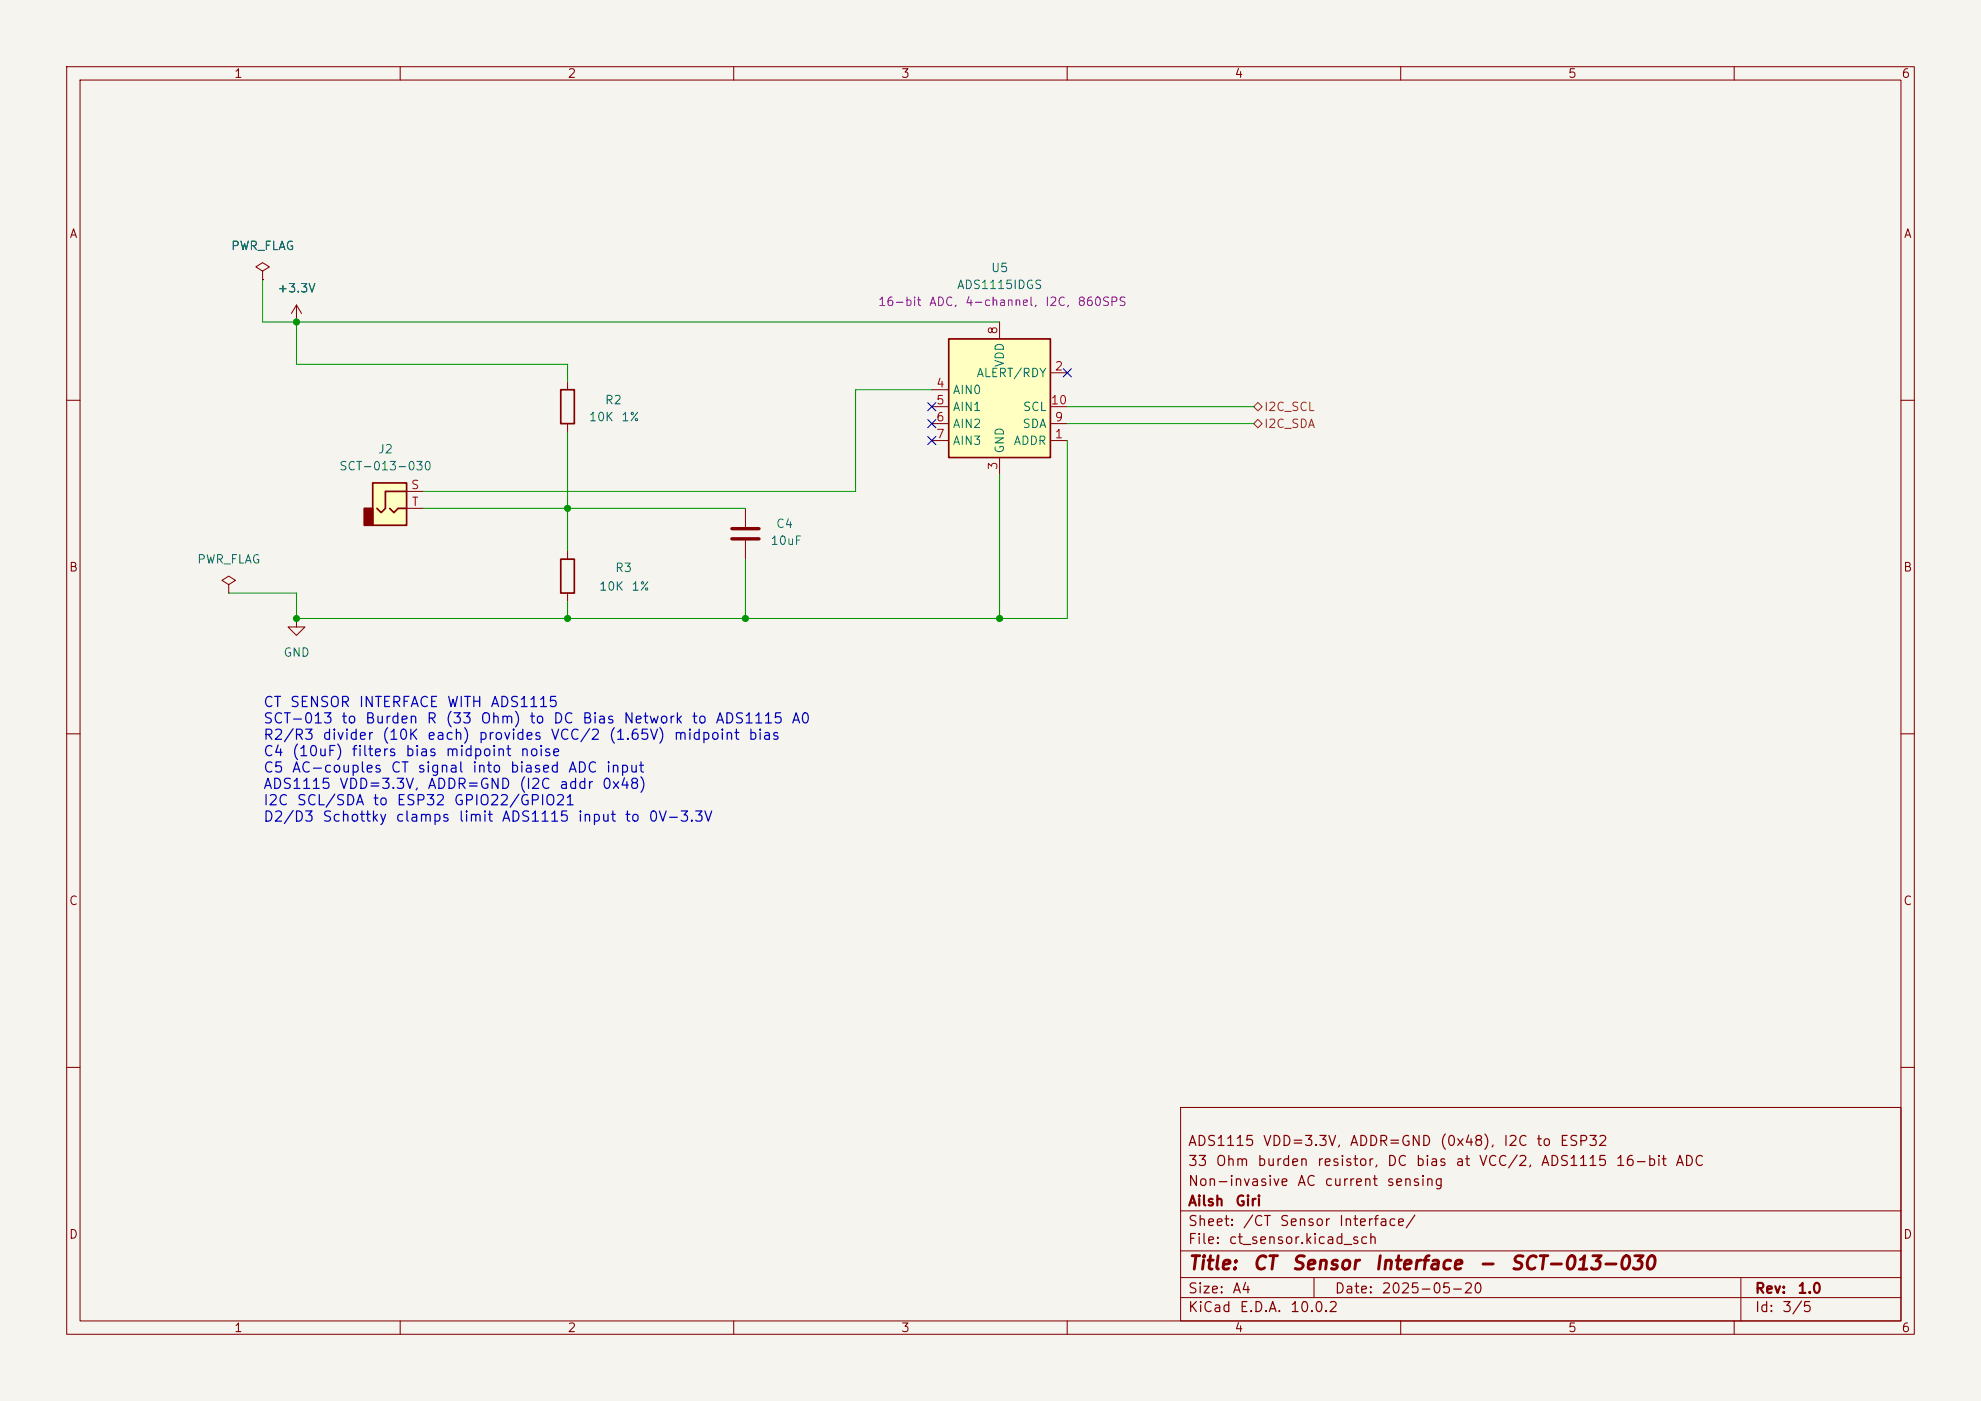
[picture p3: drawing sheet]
(kicad_sch
 (version 20260306)
 (generator "eeschema")
 (generator_version "10.0")
 (paper "A4")
 (title_block
  (title "CT Sensor Interface - SCT-013-030")
  (date "2025-05-20")
  (rev "1.0")
  (company "Ailsh Giri")
  (comment 1 "Non-invasive AC current sensing")
  (comment 2 "33 Ohm burden resistor, DC bias at VCC/2, ADS1115 16-bit ADC")
  (comment 3 "ADS1115 VDD=3.3V, ADDR=GND (0x48), I2C to ESP32"))
 (lib_symbols
  (symbol "Analog_ADC:ADS1115IDGS" (exclude_from_sim no) (in_bom yes) (on_board yes)
   (in_pos_files yes)
   (duplicate_pin_numbers_are_jumpers no)
   (property "Reference" "U" (at 2.54 13.97 0) (show_name no) (do_not_autoplace no) (effects (font (size 1.27 1.27))))
   (property "Value" "ADS1115IDGS" (at 7.62 11.43 0) (show_name no) (do_not_autoplace no) (effects (font (size 1.27 1.27))))
   (property "Footprint" "Package_SO:TSSOP-10_3x3mm_P0.5mm" (at 0 -12.7 0) (show_name no) (do_not_autoplace no) (hide yes) (effects (font (size 1.27 1.27))))
   (property "Datasheet" "http://www.ti.com/lit/ds/symlink/ads1113.pdf" (at -1.27 -22.86 0) (show_name no) (do_not_autoplace no) (hide yes) (effects (font (size 1.27 1.27))))
   (property "Description" "Ultra-Small, Low-Power, I2C-Compatible, 860-SPS, 16-Bit ADCs With Internal Reference, Oscillator, and Programmable Comparator, VSSOP-10" (at 0 0 0) (show_name no) (do_not_autoplace no) (hide yes) (effects (font (size 1.27 1.27))))
   (symbol "ADS1115IDGS_0_1"
    (rectangle (start -7.62 10.16) (end 7.62 -7.62) (stroke (width 0.254) (type default)) (fill (type background))))
   (symbol "ADS1115IDGS_1_1"
    (pin input line (at 10.16 -5.08 180) (length 2.54) (name "ADDR" (effects (font (size 1.27 1.27)))) (number "1" (effects (font (size 1.27 1.27)))))
    (pin output line (at 10.16 5.08 180) (length 2.54) (name "ALERT/RDY" (effects (font (size 1.27 1.27)))) (number "2" (effects (font (size 1.27 1.27)))))
    (pin power_in line (at 0 -10.16 90) (length 2.54) (name "GND" (effects (font (size 1.27 1.27)))) (number "3" (effects (font (size 1.27 1.27)))))
    (pin input line (at -10.16 2.54 0) (length 2.54) (name "AIN0" (effects (font (size 1.27 1.27)))) (number "4" (effects (font (size 1.27 1.27)))))
    (pin input line (at -10.16 0 0) (length 2.54) (name "AIN1" (effects (font (size 1.27 1.27)))) (number "5" (effects (font (size 1.27 1.27)))))
    (pin input line (at -10.16 -2.54 0) (length 2.54) (name "AIN2" (effects (font (size 1.27 1.27)))) (number "6" (effects (font (size 1.27 1.27)))))
    (pin input line (at -10.16 -5.08 0) (length 2.54) (name "AIN3" (effects (font (size 1.27 1.27)))) (number "7" (effects (font (size 1.27 1.27)))))
    (pin power_in line (at 0 12.7 270) (length 2.54) (name "VDD" (effects (font (size 1.27 1.27)))) (number "8" (effects (font (size 1.27 1.27)))))
    (pin bidirectional line (at 10.16 -2.54 180) (length 2.54) (name "SDA" (effects (font (size 1.27 1.27)))) (number "9" (effects (font (size 1.27 1.27)))))
    (pin input line (at 10.16 0 180) (length 2.54) (name "SCL" (effects (font (size 1.27 1.27)))) (number "10" (effects (font (size 1.27 1.27))))))
   (embedded_fonts no))
  (symbol "Connector_Audio:AudioJack2" (exclude_from_sim no) (in_bom yes) (on_board yes)
   (in_pos_files yes)
   (duplicate_pin_numbers_are_jumpers no)
   (property "Reference" "J" (at 0 8.89 0) (show_name no) (do_not_autoplace no) (effects (font (size 1.27 1.27))))
   (property "Value" "AudioJack2" (at 0 6.35 0) (show_name no) (do_not_autoplace no) (effects (font (size 1.27 1.27))))
   (property "Footprint" "" (at 0 0 0) (show_name no) (do_not_autoplace no) (hide yes) (effects (font (size 1.27 1.27))))
   (property "Datasheet" "" (at 0 0 0) (show_name no) (do_not_autoplace no) (hide yes) (effects (font (size 1.27 1.27))))
   (property "Description" "Audio Jack, 2 Poles (Mono / TS)" (at 0 0 0) (show_name no) (do_not_autoplace no) (hide yes) (effects (font (size 1.27 1.27))))
   (symbol "AudioJack2_0_1"
    (rectangle (start -3.81 0) (end -2.54 -2.54) (stroke (width 0.254) (type default)) (fill (type outline)))
    (rectangle (start -2.54 3.81) (end 2.54 -2.54) (stroke (width 0.254) (type default)) (fill (type background)))
    (polyline (pts (xy 0 0) (xy 0.635 -0.635) (xy 1.27 0) (xy 2.54 0)) (stroke (width 0.254) (type default)) (fill (type none)))
    (polyline (pts (xy 2.54 2.54) (xy -0.635 2.54) (xy -0.635 0) (xy -1.27 -0.635) (xy -1.905 0)) (stroke (width 0.254) (type default)) (fill (type none))))
   (symbol "AudioJack2_1_1"
    (pin passive line (at 5.08 2.54 180) (length 2.54) (name "" (effects (font (size 1.27 1.27)))) (number "S" (effects (font (size 1.27 1.27)))))
    (pin passive line (at 5.08 0 180) (length 2.54) (name "" (effects (font (size 1.27 1.27)))) (number "T" (effects (font (size 1.27 1.27))))))
   (embedded_fonts no))
  (symbol "Device:C"
   (pin_numbers (hide yes))
   (pin_names
    (offset 0.254)) (exclude_from_sim no) (in_bom yes) (on_board yes)
   (in_pos_files yes)
   (duplicate_pin_numbers_are_jumpers no)
   (property "Reference" "C" (at 0.635 2.54 0) (show_name no) (do_not_autoplace no) (effects (font (size 1.27 1.27)) (justify left)))
   (property "Value" "C" (at 0.635 -2.54 0) (show_name no) (do_not_autoplace no) (effects (font (size 1.27 1.27)) (justify left)))
   (property "Footprint" "" (at 0.9652 -3.81 0) (show_name no) (do_not_autoplace no) (hide yes) (effects (font (size 1.27 1.27))))
   (property "Datasheet" "" (at 0 0 0) (show_name no) (do_not_autoplace no) (hide yes) (effects (font (size 1.27 1.27))))
   (property "Description" "Unpolarized capacitor" (at 0 0 0) (show_name no) (do_not_autoplace no) (hide yes) (effects (font (size 1.27 1.27))))
   (symbol "C_0_1"
    (polyline (pts (xy -2.032 0.762) (xy 2.032 0.762)) (stroke (width 0.508) (type default)) (fill (type none)))
    (polyline (pts (xy -2.032 -0.762) (xy 2.032 -0.762)) (stroke (width 0.508) (type default)) (fill (type none))))
   (symbol "C_1_1"
    (pin passive line (at 0 3.81 270) (length 2.794) (name "" (effects (font (size 1.27 1.27)))) (number "1" (effects (font (size 1.27 1.27)))))
    (pin passive line (at 0 -3.81 90) (length 2.794) (name "" (effects (font (size 1.27 1.27)))) (number "2" (effects (font (size 1.27 1.27))))))
   (embedded_fonts no))
  (symbol "Device:R"
   (pin_numbers (hide yes))
   (pin_names
    (offset 0)) (exclude_from_sim no) (in_bom yes) (on_board yes)
   (in_pos_files yes)
   (duplicate_pin_numbers_are_jumpers no)
   (property "Reference" "R" (at 2.032 0 90) (show_name no) (do_not_autoplace no) (effects (font (size 1.27 1.27))))
   (property "Value" "R" (at 0 0 90) (show_name no) (do_not_autoplace no) (effects (font (size 1.27 1.27))))
   (property "Footprint" "" (at -1.778 0 90) (show_name no) (do_not_autoplace no) (hide yes) (effects (font (size 1.27 1.27))))
   (property "Datasheet" "" (at 0 0 0) (show_name no) (do_not_autoplace no) (hide yes) (effects (font (size 1.27 1.27))))
   (property "Description" "Resistor" (at 0 0 0) (show_name no) (do_not_autoplace no) (hide yes) (effects (font (size 1.27 1.27))))
   (symbol "R_0_1"
    (rectangle (start -1.016 -2.54) (end 1.016 2.54) (stroke (width 0.254) (type default)) (fill (type none))))
   (symbol "R_1_1"
    (pin passive line (at 0 3.81 270) (length 1.27) (name "" (effects (font (size 1.27 1.27)))) (number "1" (effects (font (size 1.27 1.27)))))
    (pin passive line (at 0 -3.81 90) (length 1.27) (name "" (effects (font (size 1.27 1.27)))) (number "2" (effects (font (size 1.27 1.27))))))
   (embedded_fonts no))
  (symbol "power:+3.3V"
   (power global)
   (pin_numbers (hide yes))
   (pin_names
    (offset 0) (hide yes)) (exclude_from_sim no) (in_bom yes) (on_board yes)
   (in_pos_files yes)
   (duplicate_pin_numbers_are_jumpers no)
   (property "Reference" "#PWR" (at 0 -3.81 0) (show_name no) (do_not_autoplace no) (hide yes) (effects (font (size 1.27 1.27))))
   (property "Value" "+3.3V" (at 0 3.556 0) (show_name no) (do_not_autoplace no) (effects (font (size 1.27 1.27))))
   (property "Footprint" "" (at 0 0 0) (show_name no) (do_not_autoplace no) (hide yes) (effects (font (size 1.27 1.27))))
   (property "Datasheet" "" (at 0 0 0) (show_name no) (do_not_autoplace no) (hide yes) (effects (font (size 1.27 1.27))))
   (property "Description" "Power symbol creates a global label with name \"+3.3V\"" (at 0 0 0) (show_name no) (do_not_autoplace no) (hide yes) (effects (font (size 1.27 1.27))))
   (symbol "+3.3V_0_1"
    (polyline (pts (xy -0.762 1.27) (xy 0 2.54)) (stroke (width 0) (type default)) (fill (type none)))
    (polyline (pts (xy 0 2.54) (xy 0.762 1.27)) (stroke (width 0) (type default)) (fill (type none)))
    (polyline (pts (xy 0 0) (xy 0 2.54)) (stroke (width 0) (type default)) (fill (type none))))
   (symbol "+3.3V_1_1"
    (pin power_in line (at 0 0 90) (length 0) (name "" (effects (font (size 1.27 1.27)))) (number "1" (effects (font (size 1.27 1.27))))))
   (embedded_fonts no))
  (symbol "power:GND"
   (power global)
   (pin_numbers (hide yes))
   (pin_names
    (offset 0) (hide yes)) (exclude_from_sim no) (in_bom yes) (on_board yes)
   (in_pos_files yes)
   (duplicate_pin_numbers_are_jumpers no)
   (property "Reference" "#PWR" (at 0 -6.35 0) (show_name no) (do_not_autoplace no) (hide yes) (effects (font (size 1.27 1.27))))
   (property "Value" "GND" (at 0 -3.81 0) (show_name no) (do_not_autoplace no) (effects (font (size 1.27 1.27))))
   (property "Footprint" "" (at 0 0 0) (show_name no) (do_not_autoplace no) (hide yes) (effects (font (size 1.27 1.27))))
   (property "Datasheet" "" (at 0 0 0) (show_name no) (do_not_autoplace no) (hide yes) (effects (font (size 1.27 1.27))))
   (property "Description" "Power symbol creates a global label with name \"GND\" , ground" (at 0 0 0) (show_name no) (do_not_autoplace no) (hide yes) (effects (font (size 1.27 1.27))))
   (symbol "GND_0_1"
    (polyline (pts (xy 0 0) (xy 0 -1.27) (xy 1.27 -1.27) (xy 0 -2.54) (xy -1.27 -1.27) (xy 0 -1.27)) (stroke (width 0) (type default)) (fill (type none))))
   (symbol "GND_1_1"
    (pin power_in line (at 0 0 270) (length 0) (name "" (effects (font (size 1.27 1.27)))) (number "1" (effects (font (size 1.27 1.27))))))
   (embedded_fonts no))
  (symbol "power:PWR_FLAG"
   (power global)
   (pin_numbers (hide yes))
   (pin_names
    (offset 0) (hide yes)) (exclude_from_sim no) (in_bom yes) (on_board yes)
   (in_pos_files yes)
   (duplicate_pin_numbers_are_jumpers no)
   (property "Reference" "#FLG" (at 0 1.905 0) (show_name no) (do_not_autoplace no) (hide yes) (effects (font (size 1.27 1.27))))
   (property "Value" "PWR_FLAG" (at 0 3.81 0) (show_name no) (do_not_autoplace no) (effects (font (size 1.27 1.27))))
   (property "Footprint" "" (at 0 0 0) (show_name no) (do_not_autoplace no) (hide yes) (effects (font (size 1.27 1.27))))
   (property "Datasheet" "" (at 0 0 0) (show_name no) (do_not_autoplace no) (hide yes) (effects (font (size 1.27 1.27))))
   (property "Description" "Special symbol for telling ERC where power comes from" (at 0 0 0) (show_name no) (do_not_autoplace no) (hide yes) (effects (font (size 1.27 1.27))))
   (symbol "PWR_FLAG_0_0"
    (pin power_out line (at 0 0 90) (length 0) (name "" (effects (font (size 1.27 1.27)))) (number "1" (effects (font (size 1.27 1.27))))))
   (symbol "PWR_FLAG_0_1"
    (polyline (pts (xy 0 0) (xy 0 1.27) (xy -1.016 1.905) (xy 0 2.54) (xy 1.016 1.905) (xy 0 1.27)) (stroke (width 0) (type default)) (fill (type none))))
   (embedded_fonts no)))
 (text "CT SENSOR INTERFACE WITH ADS1115\nSCT-013 to Burden R (33 Ohm) to DC Bias Network to ADS1115 A0\nR2/R3 divider (10K each) provides VCC/2 (1.65V) midpoint bias\nC4 (10uF) filters bias midpoint noise\nC5 AC-couples CT signal into biased ADC input\nADS1115 VDD=3.3V, ADDR=GND (I2C addr 0x48)\nI2C SCL/SDA to ESP32 GPIO22/GPIO21\nD2/D3 Schottky clamps limit ADS1115 input to 0V-3.3V"
  (exclude_from_sim no)
  (at 39.37 114.046 0)
  (effects (font (size 1.524 1.524)) (justify left)))
 (junction
  (at 44.45 48.26)
  (diameter 0)
  (color 0 0 0 0))
 (junction
  (at 149.86 92.71)
  (diameter 0)
  (color 0 0 0 0))
 (junction
  (at 85.09 76.2)
  (diameter 0)
  (color 0 0 0 0))
 (junction
  (at 111.76 92.71)
  (diameter 0)
  (color 0 0 0 0))
 (junction
  (at 44.45 92.71)
  (diameter 0)
  (color 0 0 0 0))
 (junction
  (at 85.09 92.71)
  (diameter 0)
  (color 0 0 0 0))
 (no_connect
  (at 139.7 63.5))
 (no_connect
  (at 160.02 55.88))
 (no_connect
  (at 139.7 60.96))
 (no_connect
  (at 139.7 66.04))
 (wire
  (pts (xy 39.37 41.91) (xy 39.37 48.26))
  (stroke (width 0) (type default)))
 (wire
  (pts (xy 128.27 73.66) (xy 128.27 58.42))
  (stroke (width 0) (type default)))
 (wire
  (pts (xy 111.76 83.82) (xy 111.76 92.71))
  (stroke (width 0) (type default)))
 (wire
  (pts (xy 160.02 63.5) (xy 187.96 63.5))
  (stroke (width 0) (type default)))
 (wire
  (pts (xy 44.45 92.71) (xy 85.09 92.71))
  (stroke (width 0) (type default)))
 (wire
  (pts (xy 85.09 64.77) (xy 85.09 76.2))
  (stroke (width 0) (type default)))
 (wire
  (pts (xy 149.86 71.12) (xy 149.86 92.71))
  (stroke (width 0) (type default)))
 (wire
  (pts (xy 160.02 66.04) (xy 160.02 92.71))
  (stroke (width 0) (type default)))
 (wire
  (pts (xy 149.86 92.71) (xy 160.02 92.71))
  (stroke (width 0) (type default)))
 (wire
  (pts (xy 160.02 60.96) (xy 187.96 60.96))
  (stroke (width 0) (type default)))
 (wire
  (pts (xy 85.09 76.2) (xy 111.76 76.2))
  (stroke (width 0) (type default)))
 (wire
  (pts (xy 111.76 92.71) (xy 149.86 92.71))
  (stroke (width 0) (type default)))
 (wire
  (pts (xy 85.09 76.2) (xy 85.09 82.55))
  (stroke (width 0) (type default)))
 (wire
  (pts (xy 85.09 92.71) (xy 111.76 92.71))
  (stroke (width 0) (type default)))
 (wire
  (pts (xy 63.5 73.66) (xy 128.27 73.66))
  (stroke (width 0) (type default)))
 (wire
  (pts (xy 39.37 48.26) (xy 44.45 48.26))
  (stroke (width 0) (type default)))
 (wire
  (pts (xy 44.45 54.61) (xy 85.09 54.61))
  (stroke (width 0) (type default)))
 (wire
  (pts (xy 149.86 48.26) (xy 44.45 48.26))
  (stroke (width 0) (type default)))
 (wire
  (pts (xy 85.09 90.17) (xy 85.09 92.71))
  (stroke (width 0) (type default)))
 (wire
  (pts (xy 128.27 58.42) (xy 139.7 58.42))
  (stroke (width 0) (type default)))
 (wire
  (pts (xy 44.45 88.9) (xy 44.45 92.71))
  (stroke (width 0) (type default)))
 (wire
  (pts (xy 85.09 54.61) (xy 85.09 57.15))
  (stroke (width 0) (type default)))
 (wire
  (pts (xy 44.45 48.26) (xy 44.45 54.61))
  (stroke (width 0) (type default)))
 (wire
  (pts (xy 63.5 76.2) (xy 85.09 76.2))
  (stroke (width 0) (type default)))
 (wire
  (pts (xy 34.29 88.9) (xy 44.45 88.9))
  (stroke (width 0) (type default)))
 (hierarchical_label "I2C_SCL"
  (shape bidirectional)
  (at 187.96 60.96 0)
  (effects (font (size 1.27 1.27)) (justify left)))
 (hierarchical_label "I2C_SDA"
  (shape bidirectional)
  (at 187.96 63.5 0)
  (effects (font (size 1.27 1.27)) (justify left)))
 (symbol
  (lib_id "power:+3.3V")
  (at 44.45 48.26 0)
  (unit 1)
  (body_style 1)
  (exclude_from_sim no)
  (in_bom yes)
  (on_board yes)
  (in_pos_files yes)
  (dnp no)
  (fields_autoplaced yes)
  (property "Reference" "#PWR03" (at 44.45 52.07 0) (hide yes) (show_name no) (do_not_autoplace no) (effects (font (size 1.27 1.27))))
  (property "Value" "+3.3V" (at 44.45 43.18 0) (show_name no) (do_not_autoplace no) (effects (font (size 1.27 1.27))))
  (property "Footprint" "" (at 44.45 48.26 0) (hide yes) (show_name no) (do_not_autoplace no) (effects (font (size 1.27 1.27))))
  (property "Datasheet" "" (at 44.45 48.26 0) (hide yes) (show_name no) (do_not_autoplace no) (effects (font (size 1.27 1.27))))
  (property "Description" "Power symbol creates a global label with name \"+3.3V\"" (at 44.45 48.26 0) (hide yes) (show_name no) (do_not_autoplace no) (effects (font (size 1.27 1.27))))
  (pin "1"))
 (symbol
  (lib_id "power:GND")
  (at 44.45 92.71 0)
  (unit 1)
  (body_style 1)
  (exclude_from_sim no)
  (in_bom yes)
  (on_board yes)
  (in_pos_files yes)
  (dnp no)
  (fields_autoplaced yes)
  (property "Reference" "#PWR04" (at 44.45 99.06 0) (hide yes) (show_name no) (do_not_autoplace no) (effects (font (size 1.27 1.27))))
  (property "Value" "GND" (at 44.45 97.79 0) (show_name no) (do_not_autoplace no) (effects (font (size 1.27 1.27))))
  (property "Footprint" "" (at 44.45 92.71 0) (hide yes) (show_name no) (do_not_autoplace no) (effects (font (size 1.27 1.27))))
  (property "Datasheet" "" (at 44.45 92.71 0) (hide yes) (show_name no) (do_not_autoplace no) (effects (font (size 1.27 1.27))))
  (property "Description" "Power symbol creates a global label with name \"GND\" , ground" (at 44.45 92.71 0) (hide yes) (show_name no) (do_not_autoplace no) (effects (font (size 1.27 1.27))))
  (pin "1"))
 (symbol
  (lib_id "Device:R")
  (at 85.09 86.36 0)
  (unit 1)
  (body_style 1)
  (exclude_from_sim no)
  (in_bom yes)
  (on_board yes)
  (in_pos_files yes)
  (dnp no)
  (property "Reference" "R3" (at 93.472 85.09 0) (show_name no) (do_not_autoplace no) (effects (font (size 1.27 1.27))))
  (property "Value" "10K 1%" (at 93.472 87.884 0) (show_name no) (do_not_autoplace no) (effects (font (size 1.27 1.27))))
  (property "Footprint" "Resistor_SMD:R_0805_2012Metric" (at 85.09 86.36 0) (hide yes) (show_name no) (do_not_autoplace no) (effects (font (size 1.27 1.27))))
  (property "Datasheet" "" (at 85.09 86.36 0) (hide yes) (show_name no) (do_not_autoplace no) (effects (font (size 1.27 1.27))))
  (property "Description" "" (at 85.09 86.36 0) (show_name no) (do_not_autoplace no) (effects (font (size 1.27 1.27))))
  (pin "1")
  (pin "2"))
 (symbol
  (lib_id "Device:C")
  (at 111.76 80.01 0)
  (unit 1)
  (body_style 1)
  (exclude_from_sim no)
  (in_bom yes)
  (on_board yes)
  (in_pos_files yes)
  (dnp no)
  (property "Reference" "C4" (at 117.602 78.486 0) (show_name no) (do_not_autoplace no) (effects (font (size 1.27 1.27))))
  (property "Value" "10uF" (at 117.856 81.026 0) (show_name no) (do_not_autoplace no) (effects (font (size 1.27 1.27))))
  (property "Footprint" "Capacitor_SMD:C_0805_2012Metric" (at 111.76 80.01 0) (hide yes) (show_name no) (do_not_autoplace no) (effects (font (size 1.27 1.27))))
  (property "Datasheet" "" (at 111.76 80.01 0) (hide yes) (show_name no) (do_not_autoplace no) (effects (font (size 1.27 1.27))))
  (property "Description" "" (at 111.76 80.01 0) (show_name no) (do_not_autoplace no) (effects (font (size 1.27 1.27))))
  (pin "1")
  (pin "2"))
 (symbol
  (lib_id "Device:R")
  (at 85.09 60.96 0)
  (unit 1)
  (body_style 1)
  (exclude_from_sim no)
  (in_bom yes)
  (on_board yes)
  (in_pos_files yes)
  (dnp no)
  (property "Reference" "R2" (at 91.948 59.944 0) (show_name no) (do_not_autoplace no) (effects (font (size 1.27 1.27))))
  (property "Value" "10K 1%" (at 91.948 62.484 0) (show_name no) (do_not_autoplace no) (effects (font (size 1.27 1.27))))
  (property "Footprint" "Resistor_SMD:R_0805_2012Metric" (at 85.09 60.96 0) (hide yes) (show_name no) (do_not_autoplace no) (effects (font (size 1.27 1.27))))
  (property "Datasheet" "" (at 85.09 60.96 0) (hide yes) (show_name no) (do_not_autoplace no) (effects (font (size 1.27 1.27))))
  (property "Description" "" (at 85.09 60.96 0) (show_name no) (do_not_autoplace no) (effects (font (size 1.27 1.27))))
  (pin "1")
  (pin "2"))
 (symbol
  (lib_id "Connector_Audio:AudioJack2")
  (at 58.42 76.2 0)
  (unit 1)
  (body_style 1)
  (exclude_from_sim no)
  (in_bom yes)
  (on_board yes)
  (in_pos_files yes)
  (dnp no)
  (fields_autoplaced yes)
  (property "Reference" "J2" (at 57.785 67.31 0) (show_name no) (do_not_autoplace no) (effects (font (size 1.27 1.27))))
  (property "Value" "SCT-013-030" (at 57.785 69.85 0) (show_name no) (do_not_autoplace no) (effects (font (size 1.27 1.27))))
  (property "Footprint" "Connector_Audio:Jack_3.5mm_Switronic_ST-005-G_horizontal" (at 58.42 76.2 0) (hide yes) (show_name no) (do_not_autoplace no) (effects (font (size 1.27 1.27))))
  (property "Datasheet" "" (at 58.42 76.2 0) (hide yes) (show_name no) (do_not_autoplace no) (effects (font (size 1.27 1.27))))
  (property "Description" "Audio Jack, 2 Poles (Mono / TS)" (at 58.42 76.2 0) (hide yes) (show_name no) (do_not_autoplace no) (effects (font (size 1.27 1.27))))
  (pin "T")
  (pin "S"))
 (symbol
  (lib_id "power:PWR_FLAG")
  (at 34.29 88.9 0)
  (unit 1)
  (body_style 1)
  (exclude_from_sim no)
  (in_bom yes)
  (on_board yes)
  (in_pos_files yes)
  (dnp no)
  (fields_autoplaced yes)
  (property "Reference" "#FLG03" (at 34.29 86.995 0) (hide yes) (show_name no) (do_not_autoplace no) (effects (font (size 1.27 1.27))))
  (property "Value" "PWR_FLAG" (at 34.29 83.82 0) (show_name no) (do_not_autoplace no) (effects (font (size 1.27 1.27))))
  (property "Footprint" "" (at 34.29 88.9 0) (hide yes) (show_name no) (do_not_autoplace no) (effects (font (size 1.27 1.27))))
  (property "Datasheet" "" (at 34.29 88.9 0) (hide yes) (show_name no) (do_not_autoplace no) (effects (font (size 1.27 1.27))))
  (property "Description" "Special symbol for telling ERC where power comes from" (at 34.29 88.9 0) (hide yes) (show_name no) (do_not_autoplace no) (effects (font (size 1.27 1.27))))
  (pin "1"))
 (symbol
  (lib_id "power:PWR_FLAG")
  (at 39.37 41.91 0)
  (unit 1)
  (body_style 1)
  (exclude_from_sim no)
  (in_bom yes)
  (on_board yes)
  (in_pos_files yes)
  (dnp no)
  (fields_autoplaced yes)
  (property "Reference" "#FLG01" (at 39.37 40.005 0) (hide yes) (show_name no) (do_not_autoplace no) (effects (font (size 1.27 1.27))))
  (property "Value" "PWR_FLAG" (at 39.37 36.83 0) (show_name no) (do_not_autoplace no) (effects (font (size 1.27 1.27))))
  (property "Footprint" "" (at 39.37 41.91 0) (hide yes) (show_name no) (do_not_autoplace no) (effects (font (size 1.27 1.27))))
  (property "Datasheet" "" (at 39.37 41.91 0) (hide yes) (show_name no) (do_not_autoplace no) (effects (font (size 1.27 1.27))))
  (property "Description" "Special symbol for telling ERC where power comes from" (at 39.37 41.91 0) (hide yes) (show_name no) (do_not_autoplace no) (effects (font (size 1.27 1.27))))
  (pin "1"))
 (symbol
  (lib_id "Analog_ADC:ADS1115IDGS")
  (at 149.86 60.96 0)
  (unit 1)
  (body_style 1)
  (exclude_from_sim no)
  (in_bom yes)
  (on_board yes)
  (in_pos_files yes)
  (dnp no)
  (property "Reference" "U5" (at 149.86 40.132 0) (show_name no) (do_not_autoplace no) (effects (font (size 1.27 1.27))))
  (property "Value" "ADS1115IDGS" (at 149.86 42.672 0) (show_name no) (do_not_autoplace no) (effects (font (size 1.27 1.27))))
  (property "Footprint" "Package_SO:TSSOP-10_3x3mm_P0.5mm" (at 149.86 60.96 0) (hide yes) (show_name no) (do_not_autoplace no) (effects (font (size 1.27 1.27))))
  (property "Datasheet" "https://www.ti.com/lit/ds/symlink/ads1115.pdf" (at 149.86 60.96 0) (hide yes) (show_name no) (do_not_autoplace no) (effects (font (size 1.27 1.27))))
  (property "Description" "16-bit ADC, 4-channel, I2C, 860SPS" (at 149.86 45.212 0) (show_name no) (do_not_autoplace no) (effects (font (size 1.27 1.27))))
  (pin "1")
  (pin "2")
  (pin "3")
  (pin "4")
  (pin "5")
  (pin "6")
  (pin "7")
  (pin "8")
  (pin "9")
  (pin "10")))
